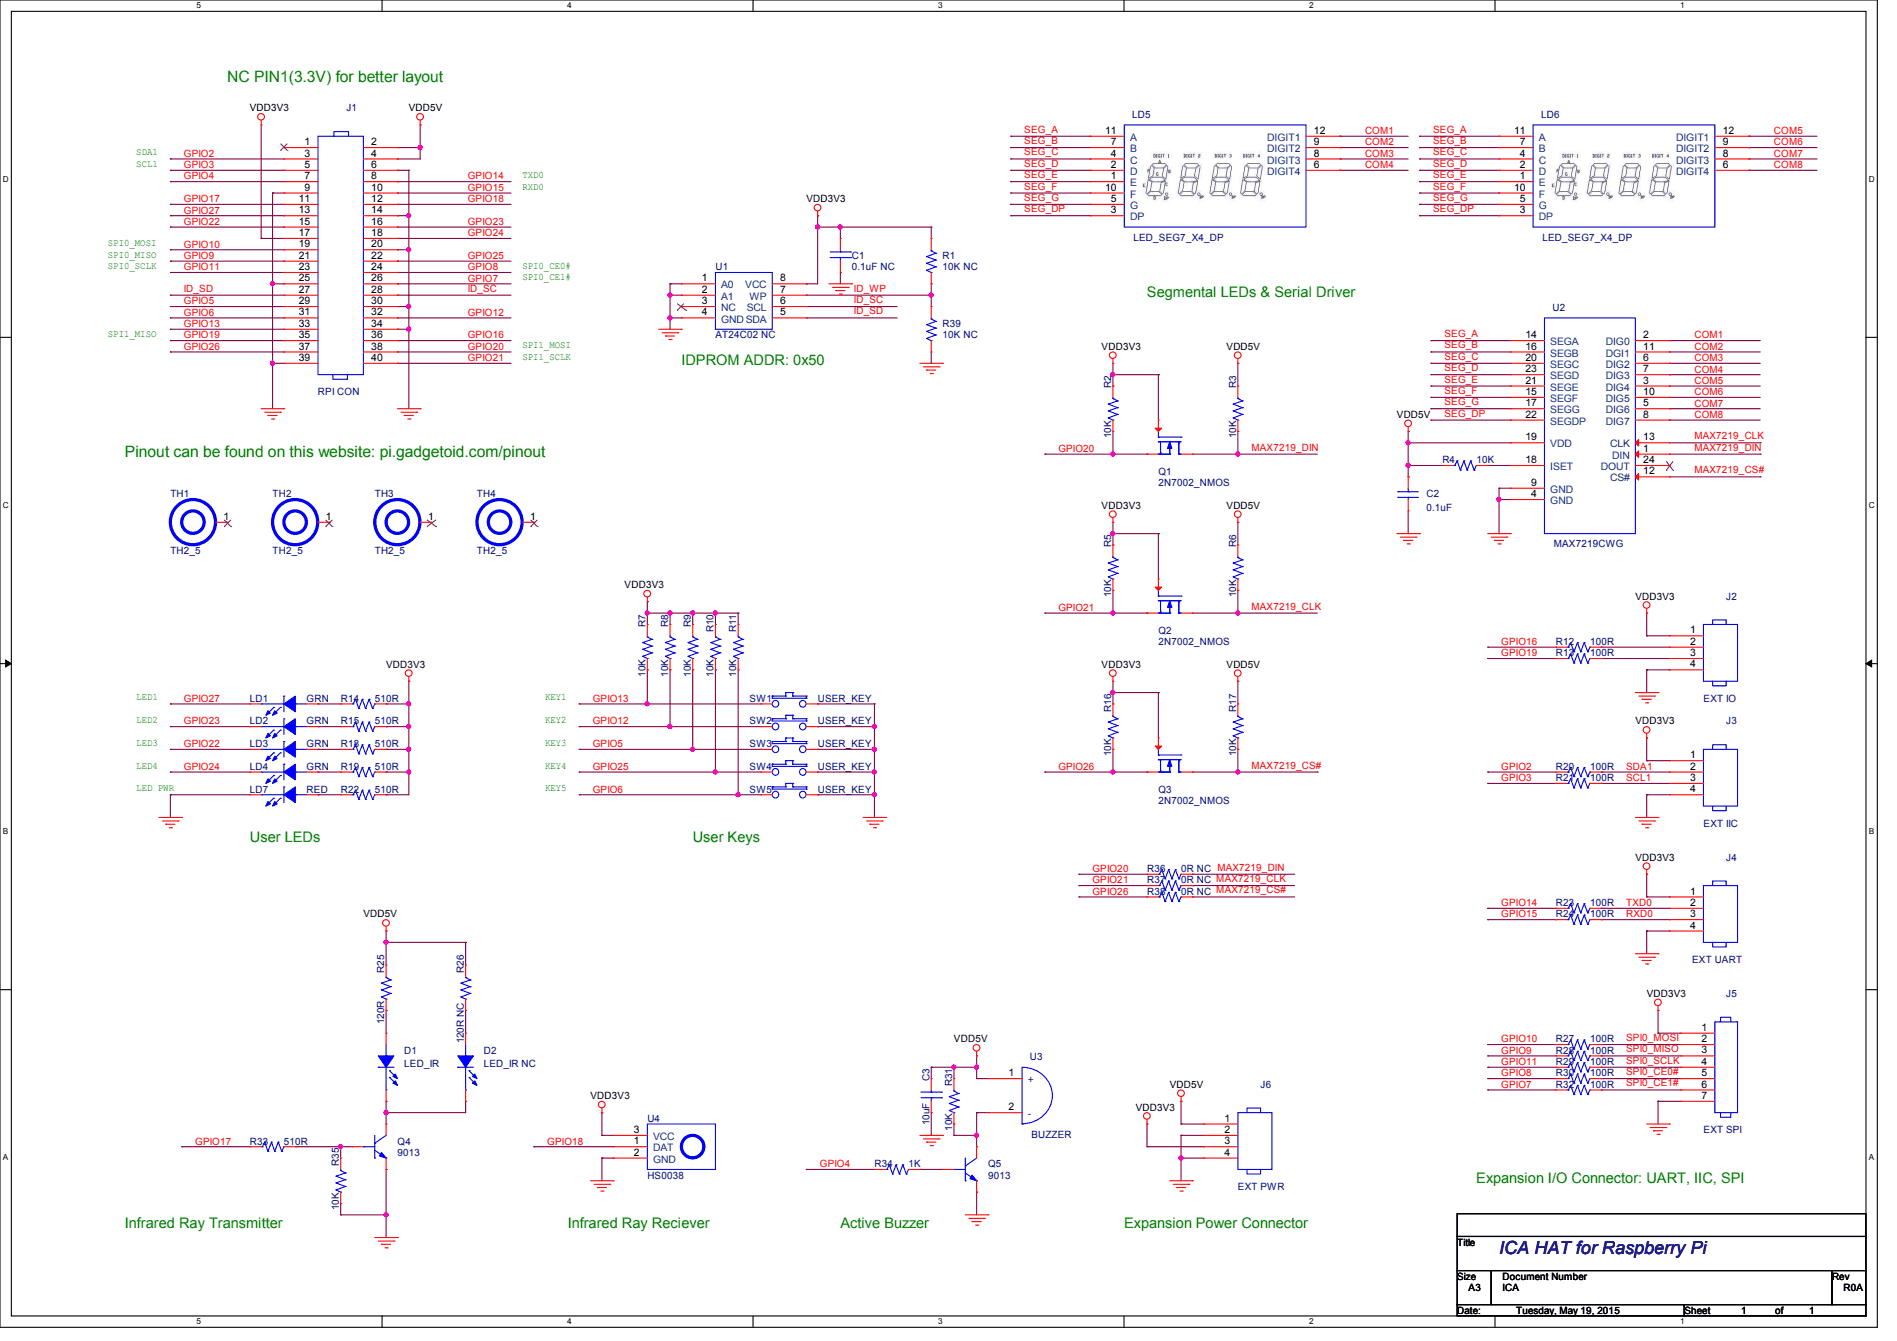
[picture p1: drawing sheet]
# OrCAD Capture schematic PiMod_ICA_R0A.DSN
size A3; title: ICA HAT for Raspberry Pi; rev: R0A; note: ICA

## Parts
C1  0.1uF NC  [C0603]
C2  0.1uF  [C0603]
C3  10uF  [C0805]
D1  LED_IR  [SIP2]
D2  LED_IR NC  [SIP2]
J1  RPI CON  [SIP20X2]
J2  EXT IO  [SIP4]
J3  EXT IIC  [SIP4]
J4  EXT UART  [SIP4]
J5  EXT SPI  [SIP7]
J6  EXT PWR  [SIP4]
LD1  GRN  [LED0805]
LD2  GRN  [LED0805]
LD3  GRN  [LED0805]
LD4  GRN  [LED0805]
LD5  LED_SEG7_X4_DP  [LED_SEG7_X4_DP_036]
LD6  LED_SEG7_X4_DP  [LED_SEG7_X4_DP_036]
LD7  RED  [LED0805]
Q1  2N7002_NMOS  [SOT23]
Q2  2N7002_NMOS  [SOT23]
Q3  2N7002_NMOS  [SOT23]
Q4  9013  [SOT23]
Q5  9013  [SOT23]
R1  10K NC  [R0603]
R2  10K  [R0603]
R3  10K  [R0603]
R4  10K  [R0603]
R5  10K  [R0603]
R6  10K  [R0603]
R7  10K  [R0603]
R8  10K  [R0603]
R9  10K  [R0603]
R10  10K  [R0603]
R11  10K  [R0603]
R12  100R  [R0603]
R13  100R  [R0603]
R14  510R  [R0603]
R15  510R  [R0603]
R16  10K  [R0603]
R17  10K  [R0603]
R18  510R  [R0603]
R19  510R  [R0603]
R20  100R  [R0603]
R21  100R  [R0603]
R22  510R  [R0603]
R23  100R  [R0603]
R24  100R  [R0603]
R25  120R  [R0603]
R26  120R NC  [R0603]
R27  100R  [R0603]
R28  100R  [R0603]
R29  100R  [R0603]
R30  100R  [R0603]
R31  10K  [R0603]
R32  100R  [R0603]
R33  510R  [R0603]
R34  1K  [R0603]
R35  10K  [R0603]
R36  0R NC  [R0603]
R37  0R NC  [R0603]
R38  0R NC  [R0603]
R39  10K NC  [R0603]
SW1  USER_KEY  [SW_6X6_180D]
SW2  USER_KEY  [SW_6X6_180D]
SW3  USER_KEY  [SW_6X6_180D]
SW4  USER_KEY  [SW_6X6_180D]
SW5  USER_KEY  [SW_6X6_180D]
TH1  TH2_5  [TH2_5]
TH2  TH2_5  [TH2_5]
TH3  TH2_5  [TH2_5]
TH4  TH2_5  [TH2_5]
U1  AT24C02 NC  [SO8]
U2  MAX7219CWG  [WSO24]
U3  BUZZER  [BUZZER_12X9_5]
U4  HS0038  [IR_RECV]

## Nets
GND: C1.2 C2.1 C3.2 J1.6 J1.9 J1.14 J1.20 J1.25 J1.30 J1.34 J1.39 J2.4 J3.4 J4.4 J5.7 J6.2 J6.4 LD7.2(CATHODE) Q4.2(E) Q5.2(E) R35.2 R39.2 SW1.2 SW2.2 SW3.2 SW4.2 SW5.2 U1.1(A0) U1.2(A1) U1.4(GND) U2.4(GND) U2.9(GND) U4.2(GND)
VDD3V3: C1.1 J1.17 J2.1 J3.1 J4.1 J5.1 J6.3 Q1.1(GATE) Q2.1(GATE) Q3.1(GATE) R1.1 R2.1 R5.1 R7.1 R8.1 R9.1 R10.1 R11.1 R14.2 R15.2 R16.1 R18.2 R19.2 R22.2 U1.8(VCC) U4.3(VCC)
VDD5V: C2.2 C3.1 J1.2 J1.4 J6.1 R3.1 R4.1 R6.1 R17.1 R25.1 R26.1 R31.1 U2.19(VDD) U3.1(+)
COM1: LD5.12(DIGIT1) U2.2(DIG0)
COM2: LD5.9(DIGIT2) U2.11(DGI1)
COM3: LD5.8(DIGIT3) U2.6(DIG2)
COM4: LD5.6(DIGIT4) U2.7(DIG3)
COM5: LD6.12(DIGIT1) U2.3(DIG4)
COM6: LD6.9(DIGIT2) U2.10(DIG5)
COM7: LD6.8(DIGIT3) U2.5(DIG6)
COM8: LD6.6(DIGIT4) U2.8(DIG7)
GPIO2: J1.3 R20.1
GPIO3: J1.5 R21.1
GPIO4: J1.7 R34.1
GPIO5: J1.29 R9.2 SW3.1
GPIO6: J1.31 R11.2 SW5.1
GPIO7: J1.26 R32.1
GPIO8: J1.24 R30.1
GPIO9: J1.21 R28.1
GPIO10: J1.19 R27.1
GPIO11: J1.23 R29.1
GPIO12: J1.32 R8.2 SW2.1
GPIO13: J1.33 R7.2 SW1.1
GPIO14: J1.8 R23.1
GPIO15: J1.10 R24.1
GPIO16: J1.36 R12.1
GPIO17: J1.11 R33.1
GPIO18: J1.12 U4.1(DAT)
GPIO19: J1.35 R13.1
GPIO20: J1.38 Q1.2(SOURCE) R2.2 R36.1
GPIO21: J1.40 Q2.2(SOURCE) R5.2 R37.1
GPIO22: J1.15 LD3.2(CATHODE)
GPIO23: J1.16 LD2.2(CATHODE)
GPIO24: J1.18 LD4.2(CATHODE)
GPIO25: J1.22 R10.2 SW4.1
GPIO26: J1.37 Q3.2(SOURCE) R16.2 R38.1
GPIO27: J1.13 LD1.2(CATHODE)
ID_SC: J1.28 U1.6(SCL)
ID_SD: J1.27 U1.5(SDA)
ID_WP: R1.2 R39.1 U1.7(WP)
MAX7219_CLK: Q2.3(DRAIN) R6.2 R37.2 U2.13(CLK)
MAX7219_CS#: Q3.3(DRAIN) R17.2 R38.2 U2.12(CS#)
MAX7219_DIN: Q1.3(DRAIN) R3.2 R36.2 U2.1(DIN)
RXD0: J4.3 R24.2
SCL1: J3.3 R21.2
SDA1: J3.2 R20.2
SEG_A: LD5.11(A) LD6.11(A) U2.14(SEGA)
SEG_B: LD5.7(B) LD6.7(B) U2.16(SEGB)
SEG_C: LD5.4(C) LD6.4(C) U2.20(SEGC)
SEG_D: LD5.2(D) LD6.2(D) U2.23(SEGD)
SEG_DP: LD5.3(DP) LD6.3(DP) U2.22(SEGDP)
SEG_E: LD5.1(E) LD6.1(E) U2.21(SEGE)
SEG_F: LD5.10(F) LD6.10(F) U2.15(SEGF)
SEG_G: LD5.5(G) LD6.5(G) U2.17(SEGG)
SPI0_CE0#: J5.5 R30.2
SPI0_CE1#: J5.6 R32.2
SPI0_MISO: J5.3 R28.2
SPI0_MOSI: J5.2 R27.2
SPI0_SCLK: J5.4 R29.2
TXD0: J4.2 R23.2
N1407104: LD1.1(ANODE) R14.1
N1407130: LD2.1(ANODE) R15.1
N1407156: LD3.1(ANODE) R18.1
N1407182: LD4.1(ANODE) R19.1
N1408999: D1.1(ANODE) R25.2
N1409019: D2.1(ANODE) R26.2
N1409023: D1.2(CATHODE) D2.2(CATHODE) Q4.3(C)
N1436418: Q5.3(C) R31.2 U3.2(-)
N1436450: Q5.1(B) R34.2
N1438702: Q4.1(B) R33.2 R35.1
N1444528: LD7.1(ANODE) R22.1
N1452614: J2.2 R12.2
N1452620: J2.3 R13.2
N1481058: R4.2 U2.18(ISET)

Not connected (* = marked no-connect by the designer): J1 1*; TH1 1(TH)*; TH2 1(TH)*; TH3 1(TH)*; TH4 1(TH)*; U1 3(NC)*; U2 24(DOUT)*

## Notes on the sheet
- NC PIN1(3.3V) for better layout
- SDA1
- SCL1
- TXD0
- RXD0
- SPI0_MOSI
- SPI0_MISO
- SPI0_SCLK
- SPI0_CE0#
- SPI0_CE1#
- Segmental LEDs & Serial Driver
- SPI1_MISO
- SPI1_MOSI
- SPI1_SCLK
- IDPROM ADDR: 0x50
- Pinout can be found on this website: pi.gadgetoid.com/pinout
- LED1
- KEY1
- LED2
- KEY2
- LED3
- KEY3
- LED4
- KEY4
- LED PWR
- KEY5
- User LEDs
- User Keys
- Expansion I/O Connector: UART, IIC, SPI
- Infrared Ray Transmitter
- Infrared Ray Reciever
- Active Buzzer
- Expansion Power Connector
